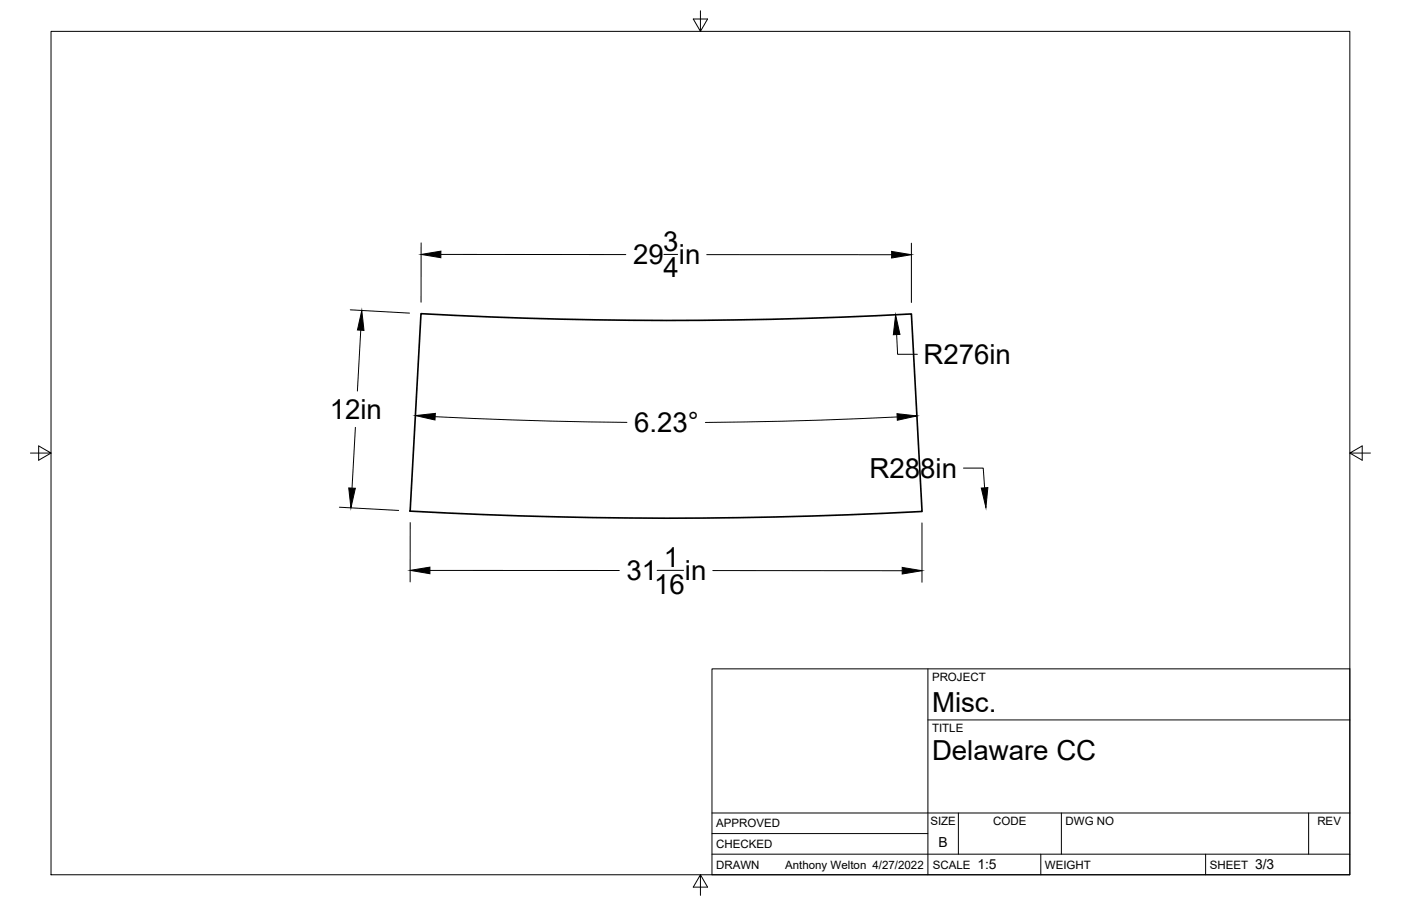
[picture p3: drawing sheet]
<svg xmlns="http://www.w3.org/2000/svg" width="432mm" height="279mm" viewBox="0 0 432 279" stroke-linecap="round" stroke-linejoin="round" font-family="sans-serif">
<!-- layer: Visible -->
<path d="M129.8 96.7a1392 1392 0 0 0 151.1 .1l3.3 60.9a1463.8 1463.8 0 0 1-157.8-.1z" fill="none" stroke="#000" stroke-width=".51"/>
<!-- layer: Border -->
<path d="M15.7 9.7h400.3v260.1h-400.3zM215.9 3.3v6.4l-2.2-3.8h4.4l-2.2 3.8M9.4 139.7h6.3l-3.8-2.2v4.4l3.8-2.2M416 139.7l3.8 2.2v-4.4l-3.8 2.2h6.4M215.9 269.8l2.2 3.8h-4.4l2.2-3.8v6.3" fill="none" stroke="#000" stroke-width=".31"/>
<!-- layer: Titleblock -->
<path d="M219.4 206.3h196.6v63.5h-196.6zM286 206.3v63.5M286 222h130M219.4 257.1h66.6M219.4 250.7h196.6M295.4 250.7v12.7M327.1 250.7v12.7M403.3 250.7v12.7M219.4 263.4h196.6M320.8 263.4v6.4M371.6 263.4v6.4" fill="none" stroke="#000" stroke-width=".31"/>
<!-- layer: Dimensions -->
<g fill="none" stroke="#000" stroke-width=".31">
<path d="M129.8 74.9v18.3M135.9 78.5h57M204.6 78.5h4.3M217.8 78.5h57M280.9 75v18.3M108 95.5l18.2 1.1M111.2 101.8l-1 18.8M276.4 103.2l.2 6.1h6.1M109.5 131.8l-1 18.7M134.1 128.5l35.5 1.4 23.6 .4M276.5 128.6l-23.6 1-35.5 .7M104.6 156.4l18.3 1"/>
<path d="M296.9 144.4h6.1l.5 6.1M126.4 161.2v18.3M132.5 175.9h58.4M202.5 175.9h8.2M219.7 176h58.4M284.2 161.3v18.3"/>
</g>
<path d="M129.8 78.5l6.1-1.1v2.1zM274.8 77.5l6.1 1-6.1 1.1zM111.5 95.8l.7 6.1-2-.1zM276 97.1l1.4 6-2.1 .1zM128 128.2l6.2-.7-.1 2zM276.5 127.6l6.1 .7-6 1.3zM107.5 150.5l2 .1-1.3 6zM302.5 150.5l2-.1-.6 6.1zM126.4 175.9l6.1-1v2zM278.1 175l6.1 1-6.1 1z" fill="#000" stroke="#000" stroke-width=".31"/>
<g font-size="8.5">
<text x="204.4" y="77.4">3</text>
<text x="195.2" y="81.5">29 in</text>
<text x="204.5" y="85.6">4</text>
<text x="284.6" y="112.3">R276in</text>
<text x="101.6" y="129.2">12in</text>
<text x="195.5" y="133.3">6.23°</text>
<text x="268" y="147.4">R288in</text>
<text x="193.1" y="178.9">31</text>
<text x="204.6" y="174.9">1</text>
<text x="211.1" y="178.9">in</text>
<text x="201.6" y="183.1">16</text>
<text x="287.3" y="219.5">Misc.</text>
<text x="287.3" y="234.5">Delaware CC</text>
</g>
<g font-size="4.3">
<text x="289.3" y="261.2">B</text>
<text x="301.2" y="268.1">1:5</text>
<text x="386.8" y="268.1">3/3</text>
</g>
<g font-size="3.5">
<text x="287.3" y="210.1">PROJECT</text>
<text x="287.3" y="225.8">TITLE</text>
<text x="220.7" y="255.2">APPROVED</text>
<text x="286.7" y="254.5">SIZE</text>
<text x="306.1" y="254.5">CODE</text>
<text x="328.4" y="254.5">DWG NO</text>
<text x="406" y="254.5">REV</text>
<text x="220.7" y="261.5">CHECKED</text>
<text x="220.7" y="267.9">DRAWN</text>
<text x="242" y="267.9">Anthony Welton 4/27/2022</text>
<text x="287.5" y="267.9">SCALE</text>
<text x="322.1" y="267.9">WEIGHT</text>
<text x="372.9" y="267.9">SHEET</text>
</g>
</svg>
